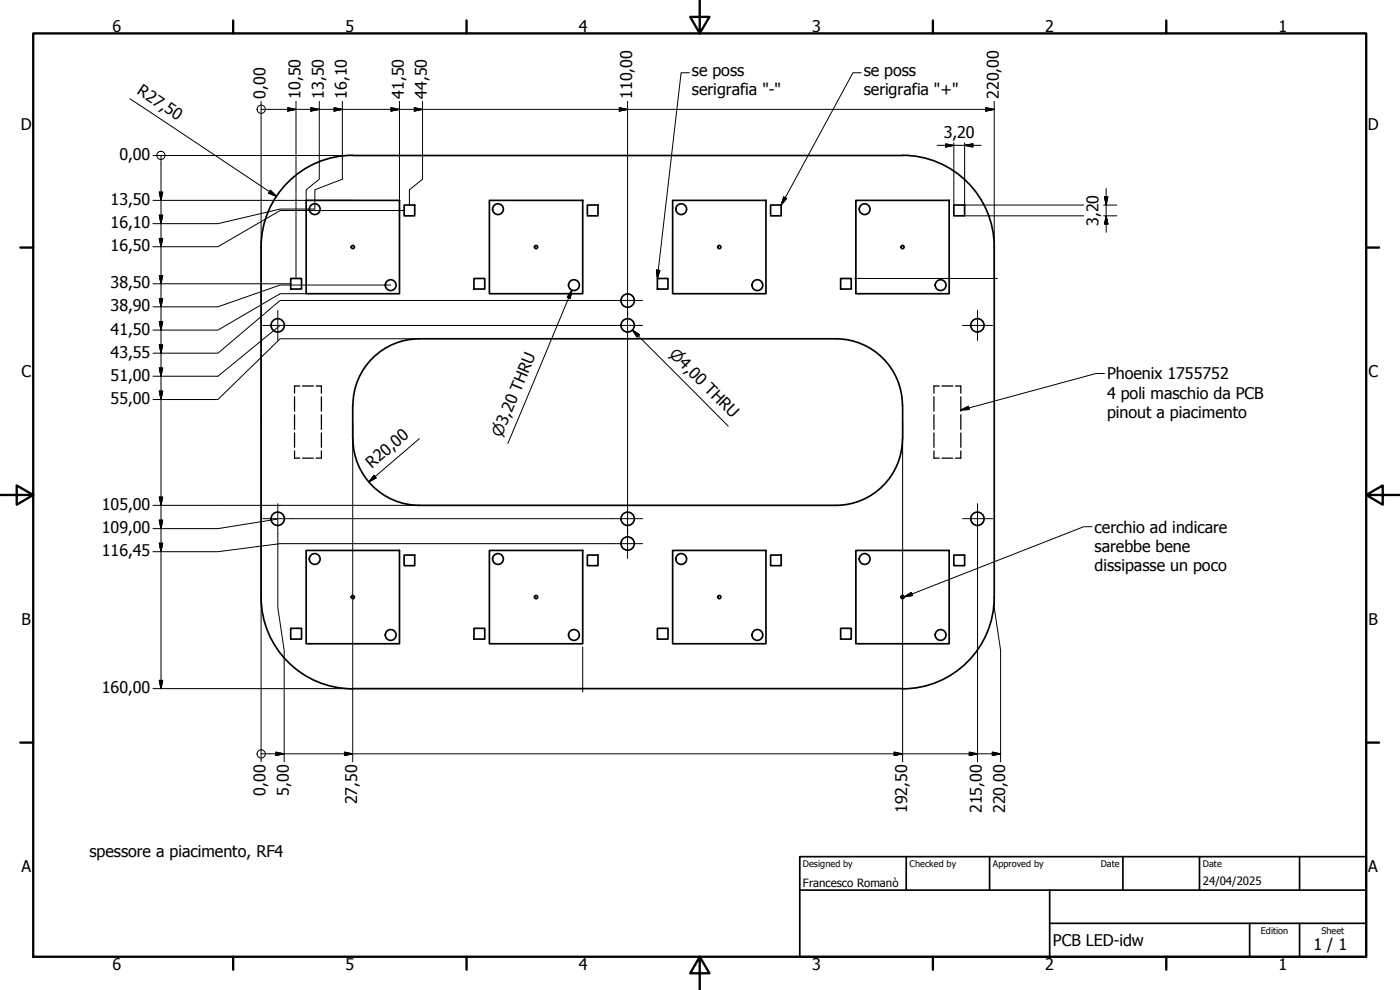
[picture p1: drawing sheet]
<svg xmlns="http://www.w3.org/2000/svg" width="420mm" height="297mm" viewBox="0 0 420 297" stroke-linecap="round" stroke-linejoin="round" font-family="sans-serif">
<!-- layer: Visible (ISO) -->
<g fill="none" stroke="#000" stroke-width=".51">
<path d="M105.9 46.7h165M105.9 46.6a27.5 27.5 0 0 0-27.5 27.5v105M270.9 46.6a27.5 27.5 0 0 1 27.5 27.5v105M91.9 60.1h28v28h-28zM121.3 61.5h3.2v3.3h-3.2zM146.9 60.1h28v28h-28zM176.3 61.5h3.2v3.3h-3.2zM201.9 60.1h28v28h-28zM231.3 61.5h3.1v3.3h-3.1zM256.9 60.1h28v28h-28zM286.3 61.5h3.2v3.3h-3.2zM87.2 83.6h3.3v3.1h-3.3z"/>
<path d="M142.2 83.6h3.3v3.1h-3.3zM197.3 83.6h3.2v3.1h-3.2zM252.3 83.6h3.2v3.1h-3.2zM125.9 101.6h125a20 20 0 0 1 19.9 20M125.9 101.6a20 20 0 0 0-20 20M105.9 121.7v9.9M105.9 131.7a20 20 0 0 0 20 19.9M270.8 131.7a20 20 0 0 1-19.9 19.9M270.9 121.7v9.9M125.9 151.6h125M78.4 179.1a27.5 27.5 0 0 0 27.5 27.6M91.9 165.1h28v28.1h-28z"/>
<path d="M121.3 166.5h3.2v3.2h-3.2zM146.9 165.1h28v28.1h-28zM176.3 166.5h3.2v3.2h-3.2zM201.9 165.1h28v28.1h-28zM231.3 166.5h3.1v3.2h-3.1zM256.9 165.1h28v28.1h-28zM286.3 166.5h3.2v3.2h-3.2zM298.4 179.2a27.5 27.5 0 0 1-27.5 27.5M87.2 188.5h3.3v3.3h-3.3zM142.2 188.5h3.3v3.3h-3.3zM197.3 188.5h3.2v3.3h-3.2zM252.3 188.5h3.2v3.3h-3.2z"/>
<path d="M105.9 206.6h165"/>
<circle cx="94.5" cy="62.8" r="1.62"/>
<circle cx="105.9" cy="74.1" r=".48"/>
<circle cx="149.4" cy="62.8" r="1.62"/>
<circle cx="160.9" cy="74.1" r=".48"/>
<circle cx="204.4" cy="62.8" r="1.62"/>
<circle cx="215.9" cy="74.1" r=".48"/>
<circle cx="259.5" cy="62.8" r="1.62"/>
<circle cx="270.9" cy="74.1" r=".48"/>
<circle cx="83.3" cy="97.6" r="2"/>
<circle cx="117.3" cy="85.6" r="1.62"/>
<circle cx="172.2" cy="85.6" r="1.62"/>
<circle cx="188.4" cy="90.2" r="2"/>
<circle cx="188.4" cy="97.6" r="2"/>
<circle cx="227.3" cy="85.6" r="1.62"/>
<circle cx="282.3" cy="85.6" r="1.62"/>
<circle cx="293.3" cy="97.6" r="2"/>
<circle cx="83.3" cy="155.7" r="2"/>
<circle cx="188.4" cy="155.7" r="2"/>
<circle cx="293.3" cy="155.7" r="2"/>
<circle cx="94.5" cy="167.7" r="1.62"/>
<circle cx="105.9" cy="179.2" r=".48"/>
<circle cx="149.4" cy="167.7" r="1.62"/>
<circle cx="160.9" cy="179.2" r=".48"/>
<circle cx="188.4" cy="163.1" r="2"/>
<circle cx="204.4" cy="167.7" r="1.62"/>
<circle cx="215.9" cy="179.2" r=".48"/>
<circle cx="259.5" cy="167.7" r="1.62"/>
<circle cx="270.9" cy="179.2" r=".48"/>
<circle cx="117.3" cy="190.5" r="1.62"/>
<circle cx="172.2" cy="190.5" r="1.62"/>
<circle cx="227.3" cy="190.5" r="1.62"/>
<circle cx="282.3" cy="190.5" r="1.62"/>
</g>
<!-- layer: Hidden (ISO) -->
<g fill="none" stroke="#000" stroke-width=".38">
<path d="M88.4 119v4.4M90 115.8h-1.6v2.2M90.8 115.8h3.2M94.9 115.8h1.6v2.2M96.5 119v4.4M280.3 119v4.4M281.9 115.8h-1.6v2.2M282.7 115.8h3.2M286.8 115.8h1.6v2.2M288.4 119v4.4M88.4 135.3v2.2h1.6M88.4 124.4v4.4"/>
<path d="M88.4 129.9v4.3M90.8 137.5h3.2M96.5 135.3v2.2h-1.6M96.5 124.4v4.4M96.5 129.9v4.3M280.3 124.4v4.4M280.3 129.9v4.3M280.3 135.3v2.2h1.6M282.7 137.5h3.2M288.4 135.3v2.2h-1.6M288.4 124.4v4.4M288.4 129.9v4.3"/>
</g>
<!-- layer: Border (ISO) -->
<g fill="none" stroke="#000" stroke-width=".7">
<path d="M10 10h400v277.1h-400zM70 6.1v3.9M140 6.1v3.9M210 0v10l-2.9-4.9h5.8l-2.9 4.9M280 6.1v3.9M350 6.1v3.9M6.1 74.3h3.9M410 74.3h3.9M0 148.5h10l-5-2.8v5.7l5-2.9M410 148.5l5 2.9v-5.7l-5 2.8h10M6.1 222.8h3.9M410 222.8h3.9"/>
<path d="M70 287.1v3.8M140 287.1v3.8M210 287.1l2.9 4.9h-5.8l2.9-4.9v9.9M280 287.1v3.8M350 287.1v3.8"/>
</g>
<!-- layer: Title (ISO) -->
<path d="M240 257h170v30.1h-170zM272 257v10.1M297 257v10.1M337 257v10.1M360 257v10.1M390 257v10.1M240 267.1h170M315 277h95M315 267.1v20M375 277v10.1M390 277v10.1" fill="none" stroke="#000" stroke-width=".51"/>
<!-- layer: Center Mark (ISO) -->
<g fill="none" stroke="#000" stroke-width=".3">
<path d="M78.9 97.6h9M83.4 93.1v9.1M183.9 97.6h8.9M183.9 90.2h8.9M188.3 93.1v9.1M188.3 85.7v9M288.9 97.6h9M293.4 93.1v9.1M78.9 155.6h9M83.4 151.1v9M183.9 155.6h8.9M188.3 151.1v9"/>
<path d="M188.3 158.6v9M288.9 155.6h9M293.4 151.1v9M183.9 163.1h8.9"/>
</g>
<!-- layer: Dimension (ISO) -->
<g fill="none" stroke="#000" stroke-width=".3">
<path d="M39 29.6l44 29.3M78.4 30.4v198.2M78.4 32.8h220M86.4 32.3l2.4 .5-2.4 .5zM88.8 30.4v53.2M93.3 32.3l2.5 .5-2.5 .5zM95.8 30.4v23.4l-3.9 3.1v3.2M100.3 32.3l2.4 .5-2.4 .5zM102.7 30.4v23.4l-8.2 3.1v5.8h-10.4l-18.7 4.4h-19.5M117.3 32.3l2.6 .5-2.6 .5zM119.9 30.4v29.7M124.3 32.3l2.5 .5-2.5 .5z"/>
<path d="M126.8 30.4v23.4l-3.9 3.1v4.6M185.9 32.3l2.4 .5-2.4 .5zM188.3 30.4v55.3M295.8 32.3l2.6 .5-2.6 .5zM298.4 30.4v53.2M45.9 46.7h60M47.8 57.6h1l-.5 2.5zM48.3 46.7v159.9M81.2 57.1l1.8 1.8-2.4-.9zM281.2 43.6h13.2M283.8 43.2l2.5 .4-2.5 .5zM286.3 42.8v18.7"/>
<path d="M289.5 43.6l2.5-.4v.9zM289.5 42.8v18.7h35.7M331.5 59h1l-.5 2.5zM332 56.6v13.1M45.9 60.1h60M47.8 64.6h1l-.5 2.5zM47.8 71.6h1l-.5 2.4zM121.3 63.2h-37.2l-18.7 10.8h-19.5M289.5 64.8h35.7M331.2 64.8h4M331.2 61.5h4M332 64.8l.5 2.4h-1z"/>
<path d="M45.9 85.1h41.3M47.8 82.7h1l-.5 2.4zM47.8 89.6h1l-.5 2.5zM47.8 96.5h1l-.5 2.5zM83.2 98.3l-17.8 14.6h-19.5M83.9 97.7l-.5 .5M87.9 97.6h96M91.9 88.1h-7.8l-18.7 10.9h-19.5M117.3 85.5h-33.2l-18.7 6.6h-19.5M183.9 90.2h-99.8l-18.7 15.8h-19.5M256.5 83.6h42.8M47.8 103.5h1l-.5 2.5z"/>
<path d="M47.8 110.4h1l-.5 2.5zM47.8 117.3h1l-.5 2.6zM125.9 101.6h-41.8l-18.7 18.3h-19.5M188.3 102.2v48.9M105.9 126.7v101.9M125.9 131.6l-15.2 13M270.9 126.7v101.9M45.9 151.6h37.3M47.8 149.1h1l-.5 2.5zM47.8 156.1h1l-.5 2.5zM83.2 155.8l-17.8 2.8h-19.5M83.4 151.6h42.5"/>
<path d="M87.9 155.6h96M112.3 142.6l.6 .8-2.2 1.2zM47.8 163h1l-.5 2.5zM83.4 160.1v22.2l1.9 12.8v33.5M183.9 163.1h-99.8l-18.7 2.4h-19.5M293.4 160.1v68.5M298.4 179.1v3.2l1.9 12.8v33.5M174.9 194.1v13.5M45.9 206.6h129M47.8 204.1h1l-.5 2.5zM78.4 226.2h221.9M82.8 225.7l2.5 .5-2.5 .5z"/>
<path d="M103.4 225.7l2.5 .5-2.5 .5zM268.4 225.7l2.5 .5-2.5 .5zM290.9 225.7l2.5 .5-2.5 .5zM297.8 225.7l2.5 .5-2.5 .5z"/>
<circle cx="78.4" cy="32.8" r="1.24"/>
<circle cx="48.3" cy="46.6" r="1.24"/>
<circle cx="78.4" cy="226.2" r="1.24"/>
</g>
<g fill="#000" stroke="#000" stroke-width=".3">
<path d="M86.4 33.3l2.4-.5zM86.4 32.3l2.4 .5-2.4 .5zM93.3 33.3l2.5-.5zM93.3 32.3l2.5 .5-2.5 .5zM100.3 33.3l2.4-.5zM100.3 32.3l2.4 .5-2.4 .5zM117.3 33.3l2.6-.5zM117.3 32.3l2.6 .5-2.6 .5zM124.3 33.3l2.5-.5zM124.3 32.3l2.5 .5-2.5 .5zM185.9 33.3l2.4-.5zM185.9 32.3l2.4 .5-2.4 .5z"/>
<path d="M295.8 33.3l2.6-.5zM295.8 32.3l2.6 .5-2.6 .5zM47.8 57.6l.5 2.5zM47.8 57.6h1l-.5 2.5zM80.6 58l2.4 .9zM81.2 57.1l1.8 1.8-2.4-.9zM283.8 44.1l2.5-.5zM283.8 43.2l2.5 .4-2.5 .5zM289.5 43.6l2.5-.4zM289.5 43.6l2.5-.4v.9zM331.5 59l.5 2.5zM331.5 59h1l-.5 2.5z"/>
<path d="M47.8 64.6l.5 2.5zM47.8 64.6h1l-.5 2.5zM47.8 71.6l.5 2.4zM47.8 71.6h1l-.5 2.4zM332 64.8l.5 2.4zM332 64.8l.5 2.4h-1zM47.8 82.7l.5 2.4zM47.8 82.7h1l-.5 2.4zM47.8 89.6l.5 2.5zM47.8 89.6h1l-.5 2.5zM47.8 96.5l.5 2.5zM47.8 96.5h1l-.5 2.5z"/>
<path d="M47.8 103.5l.5 2.5zM47.8 103.5h1l-.5 2.5zM47.8 110.4l.5 2.5zM47.8 110.4h1l-.5 2.5zM47.8 117.3l.5 2.6zM47.8 117.3h1l-.5 2.6zM47.8 149.1l.5 2.5zM47.8 149.1h1l-.5 2.5zM47.8 156.1l.5 2.5zM47.8 156.1h1l-.5 2.5zM112.3 142.6l-1.6 2zM112.3 142.6l.6 .8-2.2 1.2z"/>
<path d="M47.8 163l.5 2.5zM47.8 163h1l-.5 2.5zM47.8 204.1l.5 2.5zM47.8 204.1h1l-.5 2.5zM82.8 226.7l2.5-.5zM82.8 225.7l2.5 .5-2.5 .5zM103.4 226.7l2.5-.5zM103.4 225.7l2.5 .5-2.5 .5zM268.4 226.7l2.5-.5zM268.4 225.7l2.5 .5-2.5 .5zM290.9 226.7l2.5-.5zM290.9 225.7l2.5 .5-2.5 .5z"/>
<path d="M297.8 226.7l2.5-.5zM297.8 225.7l2.5 .5-2.5 .5z"/>
</g>
<!-- layer: Symbol (ISO) -->
<path d="M206.9 21.8h-2.5l-7.1 61.8M258.4 21.8h-2.4l-21.6 39.7M235.2 59.1l.9 .4-1.7 2zM171.6 87l-.5 2.5-.9-.4zM171.6 87l-19.2 46.1M189.8 99l2.1 1.4-.7 .7zM189.8 99l28.8 28.9M197 81l1.1 .1-.8 2.5zM331.5 112.1h-2.6l-40.5 10.9M288.4 123l2.2-1.1 .3 1zM327.7 158h-2.5l-53.9 21.1M271.3 179.1l2.2-1.3 .4 .9z" fill="none" stroke="#000" stroke-width=".3"/>
<path d="M235.2 59.1l-.8 2.4zM235.2 59.1l.9 .4-1.7 2zM171.6 87l-.5 2.5zM171.6 87l-.5 2.5-.9-.4zM197 81l.3 2.6zM197 81l1.1 .1-.8 2.5zM189.8 99l2.1 1.4zM189.8 99l2.1 1.4-.7 .7zM288.4 123l2.2-1.1zM288.4 123l2.2-1.1 .3 1zM271.3 179.1l2.2-1.3zM271.3 179.1l2.2-1.3 .4 .9z" fill="#000" stroke="#000" stroke-width=".3"/>
<g font-size="4.8">
<text x="33.7" y="9.6">6</text>
<text x="103.7" y="9.6">5</text>
<text x="173.7" y="9.6">4</text>
<text x="243.7" y="9.6">3</text>
<text x="313.7" y="9.6">2</text>
<text x="383.7" y="9.6">1</text>
<text x="207.6" y="22.7">se poss</text>
<text x="259.2" y="22.7">se poss</text>
<text x="40.9" y="28.1" transform="rotate(34 40.9 28.1)">R27,50</text>
<text x="79.7" y="29.6" transform="rotate(-90 79.7 29.6)">0,00</text>
<text x="90.2" y="29.6" transform="rotate(-90 90.2 29.6)">10,50</text>
<text x="97.2" y="29.6" transform="rotate(-90 97.2 29.6)">13,50</text>
<text x="104.1" y="29.6" transform="rotate(-90 104.1 29.6)">16,10</text>
<text x="121.2" y="29.6" transform="rotate(-90 121.2 29.6)">41,50</text>
<text x="128.1" y="29.6" transform="rotate(-90 128.1 29.6)">44,50</text>
<text x="189.7" y="29.6" transform="rotate(-90 189.7 29.6)">110,00</text>
<text x="207.6" y="28.5">serigrafia &quot;-&quot;</text>
<text x="259.2" y="28.5">serigrafia &quot;+&quot;</text>
<text x="299.7" y="29.6" transform="rotate(-90 299.7 29.6)">220,00</text>
<text x="6.2" y="38.9">D</text>
<text x="283.2" y="41.3">3,20</text>
<text x="410.5" y="38.9">D</text>
<text x="35.8" y="48">0,00</text>
<text x="33.1" y="61.5">13,50</text>
<text x="33.1" y="68.4">16,10</text>
<text x="329.6" y="67.8" transform="rotate(-90 329.6 67.8)">3,20</text>
<text x="33.1" y="75.4">16,50</text>
<text x="33.1" y="86.5">38,50</text>
<text x="33.1" y="93.5">38,90</text>
<text x="33.1" y="100.4">41,50</text>
<text x="33.1" y="107.3">43,55</text>
<text x="6.4" y="113.1">C</text>
<text x="332.2" y="113.8">Phoenix 1755752</text>
<text x="410.7" y="113.1">C</text>
<text x="33.1" y="114.3">51,00</text>
<text x="332.2" y="119.6">4 poli maschio da PCB</text>
<text x="33.1" y="121.2">55,00</text>
<text x="332.2" y="125.3">pinout a piacimento</text>
<text x="111.6" y="140.6" transform="rotate(-41 111.6 140.6)">R20,00</text>
<text x="30.5" y="153">105,00</text>
<text x="30.5" y="159.9">109,00</text>
<text x="328.5" y="159.9">cerchio ad indicare</text>
<text x="30.5" y="166.9">116,45</text>
<text x="328.5" y="165.6">sarebbe bene</text>
<text x="328.5" y="171.4">dissipasse un poco</text>
<text x="6.4" y="187.4">B</text>
<text x="410.7" y="187.4">B</text>
<text x="30.5" y="208">160,00</text>
<text x="79.7" y="238.7" transform="rotate(-90 79.7 238.7)">0,00</text>
<text x="86.7" y="238.7" transform="rotate(-90 86.7 238.7)">5,00</text>
<text x="107.2" y="241.3" transform="rotate(-90 107.2 241.3)">27,50</text>
<text x="272.2" y="244" transform="rotate(-90 272.2 244)">192,50</text>
<text x="294.7" y="244" transform="rotate(-90 294.7 244)">215,00</text>
<text x="301.7" y="244" transform="rotate(-90 301.7 244)">220,00</text>
<text x="26.9" y="257.2">spessore a piacimento, RF4</text>
<text x="6.4" y="261.7">A</text>
<text x="410.7" y="261.7">A</text>
<text x="316" y="283.8">PCB LED-idw</text>
<text x="394.2" y="285">1 / 1</text>
<text x="33.7" y="290.9">6</text>
<text x="103.7" y="290.9">5</text>
<text x="173.7" y="290.9">4</text>
<text x="243.7" y="290.9">3</text>
<text x="313.7" y="290.9">2</text>
<text x="383.7" y="290.9">1</text>
</g>
<g font-size="4.6">
<text x="200.7" y="106.5" transform="rotate(45 200.7 106.5)">⌀4,00 THRU</text>
<text x="150.5" y="131.4" transform="rotate(-67 150.5 131.4)">⌀3,20 THRU</text>
</g>
<g font-size="3.4">
<text x="241" y="266">Francesco Romanò</text>
<text x="361" y="265.5">24/04/2025</text>
</g>
<g font-size="2.7">
<text x="241" y="260.1">Designed by</text>
<text x="273" y="260.1">Checked by</text>
<text x="298" y="260.1">Approved by</text>
<text x="330.3" y="260">Date</text>
<text x="361" y="260">Date</text>
<text x="378.4" y="280.1">Edition</text>
<text x="396.6" y="280.1">Sheet</text>
</g>
</svg>
